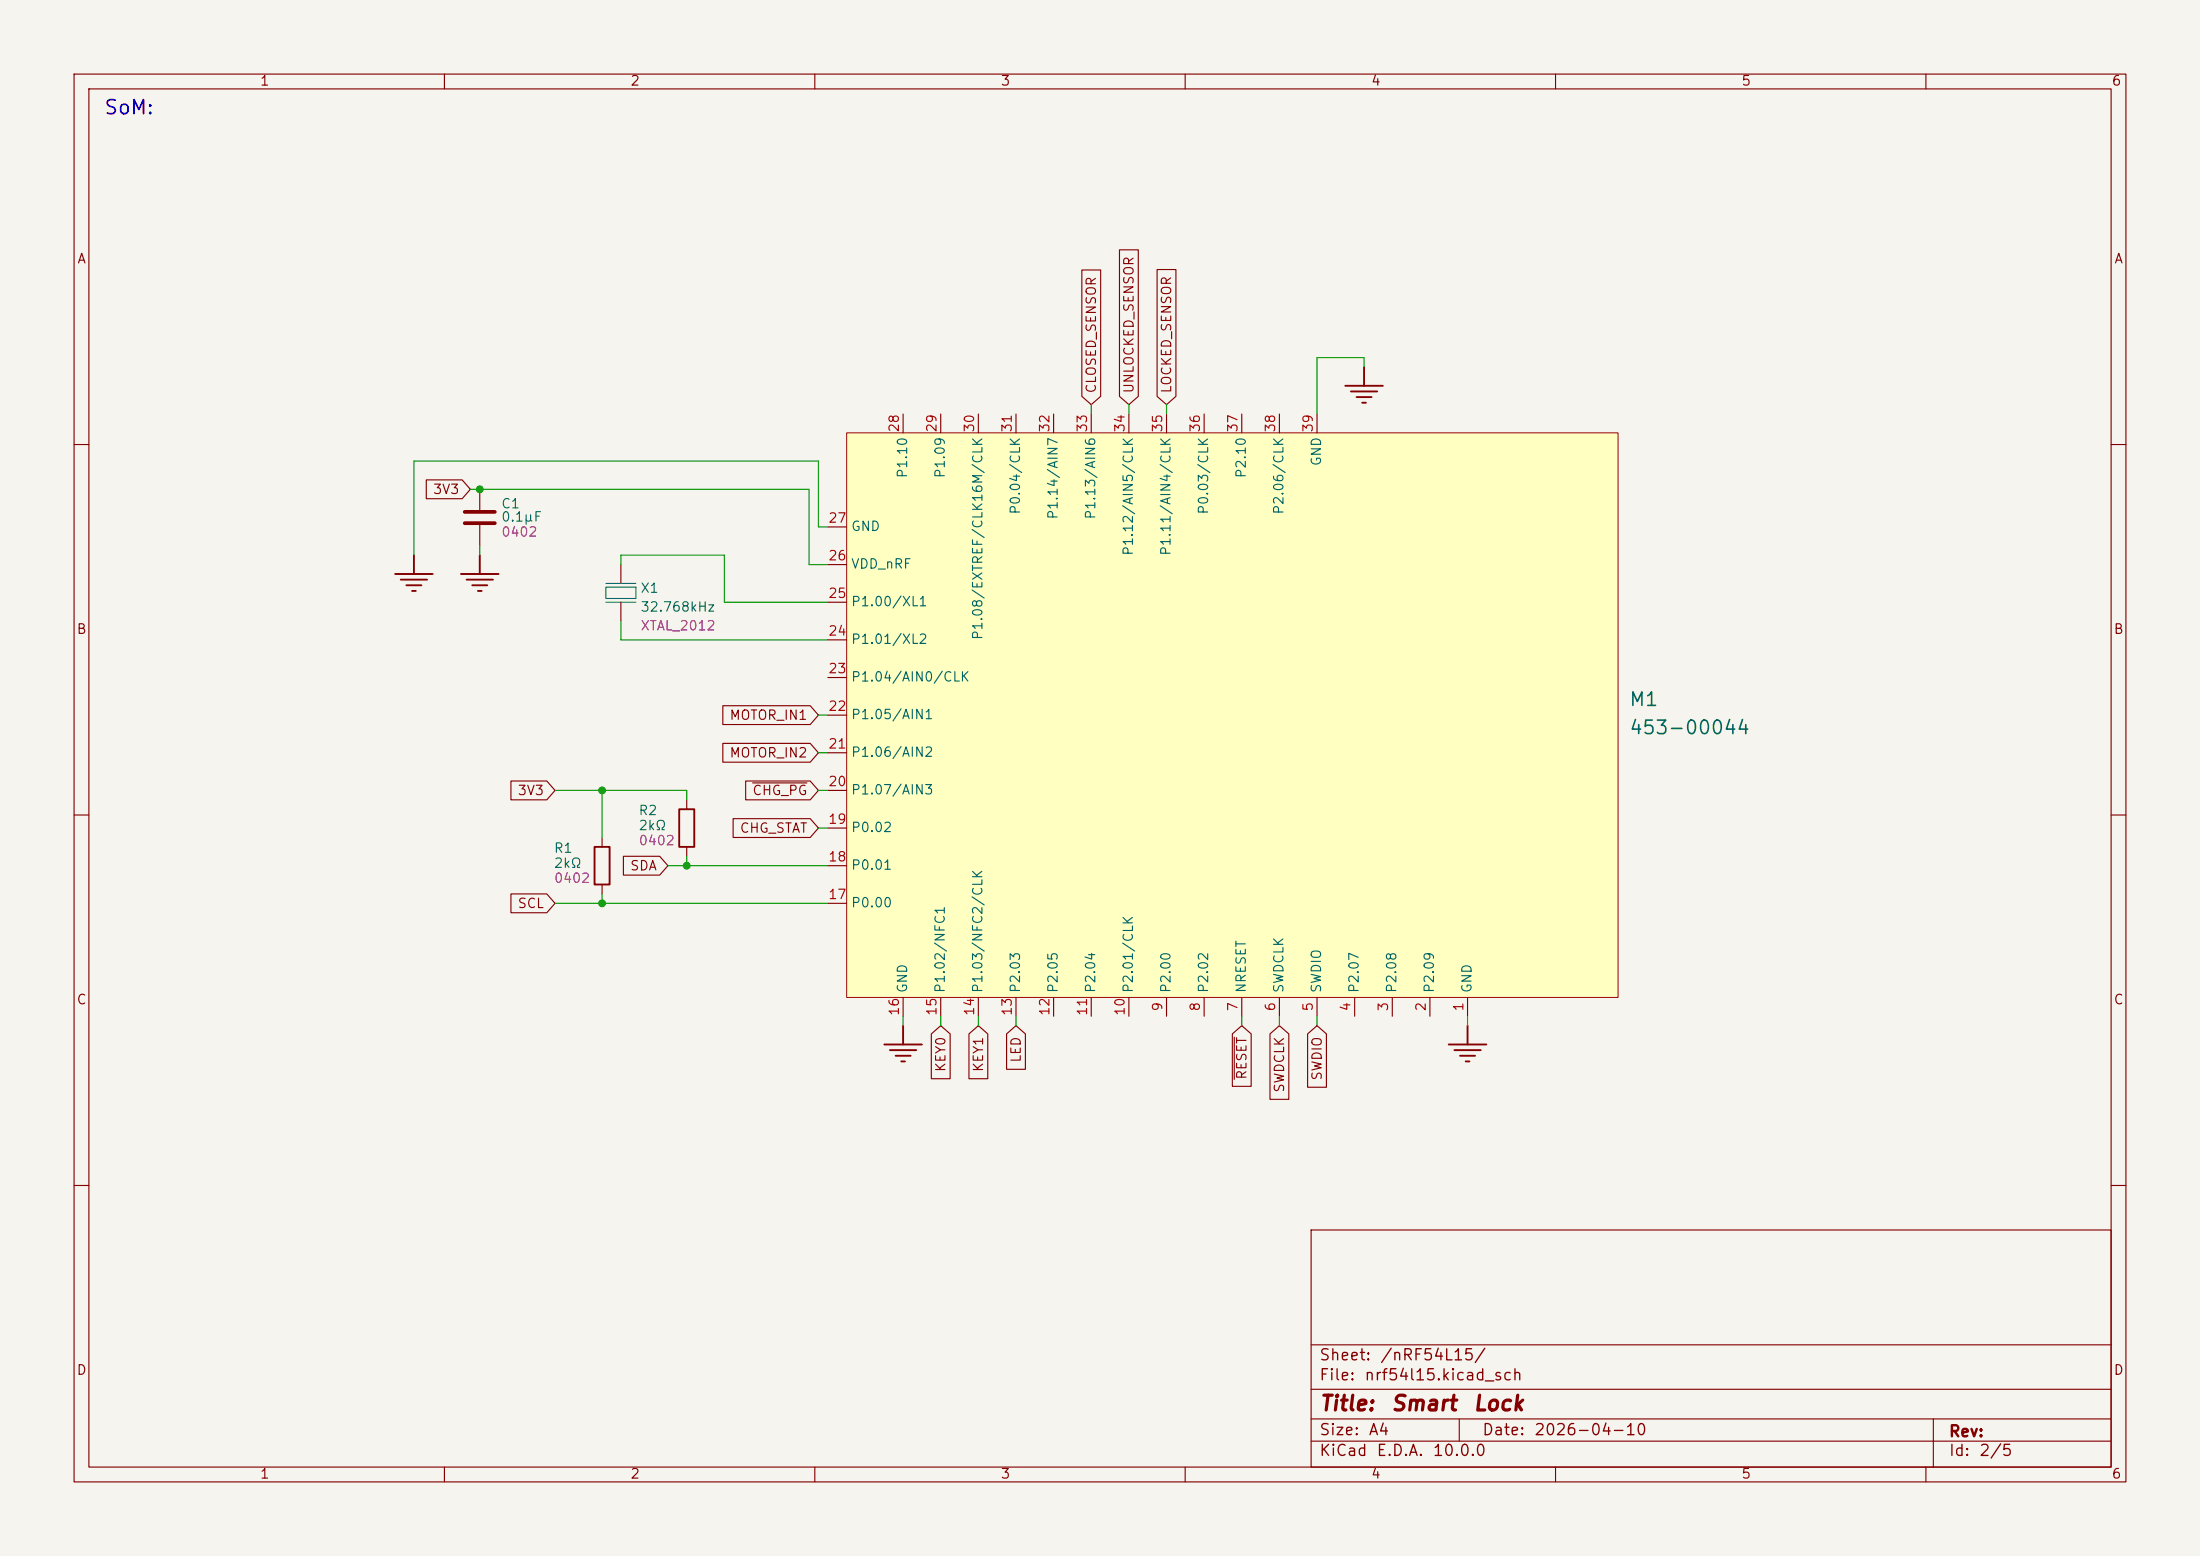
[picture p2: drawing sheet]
(kicad_sch
 (version 20260306)
 (generator "eeschema")
 (generator_version "10.0")
 (paper "A4")
 (title_block
  (title "Smart Lock")
  (date "2026-04-10"))
 (lib_symbols
  (symbol "AltiumLib:root_1_XTAL_2-pin_AltiumLib.DbLib"
   (pin_numbers (hide yes))
   (pin_names (hide yes)) (exclude_from_sim no) (in_bom yes) (on_board yes)
   (in_pos_files yes)
   (duplicate_pin_numbers_are_jumpers no)
   (property "Reference" "" (at 0 0 0) (show_name no) (do_not_autoplace no) (effects (font (size 1.27 1.27))))
   (property "Value" "" (at 0 0 0) (show_name no) (do_not_autoplace no) (effects (font (size 1.27 1.27))))
   (property "Footprint" "" (at 0 0 0) (show_name no) (do_not_autoplace no) (hide yes) (effects (font (size 1.27 1.27))))
   (property "Datasheet" "" (at 0 0 0) (show_name no) (do_not_autoplace no) (hide yes) (effects (font (size 1.27 1.27))))
   (property "Description" "XTAL SMD 2012, 32.768kHz, 9pF, ±20ppm" (at 0 0 0) (show_name no) (do_not_autoplace no) (hide yes) (effects (font (size 1.27 1.27))))
   (symbol "root_1_XTAL_2-pin_AltiumLib.DbLib_1_0"
    (polyline (pts (xy -2.032 -4.572) (xy 2.032 -4.572) (xy 2.032 -3.048) (xy -2.032 -3.048) (xy -2.032 -4.572)) (stroke (width 0) (type solid) (color 0 119 200 1)) (fill (type none)))
    (polyline (pts (xy 2.032 -2.54) (xy -2.032 -2.54)) (stroke (width 0) (type solid) (color 0 119 200 1)) (fill (type none)))
    (polyline (pts (xy 2.032 -5.08) (xy -2.032 -5.08)) (stroke (width 0) (type solid) (color 0 119 200 1)) (fill (type none)))
    (pin passive line (at 0 0 270) (length 2.54) (name "inp" (effects (font (size 1.27 1.27)))) (number "1" (effects (font (size 1.27 1.27)))))
    (pin passive line (at 0 -7.62 90) (length 2.54) (name "out" (effects (font (size 1.27 1.27)))) (number "2" (effects (font (size 1.27 1.27))))))
   (embedded_fonts no))
  (symbol "Device:C"
   (pin_numbers (hide yes))
   (pin_names
    (offset 0.254)) (exclude_from_sim no) (in_bom yes) (on_board yes)
   (in_pos_files yes)
   (duplicate_pin_numbers_are_jumpers no)
   (property "Reference" "C" (at 0.635 2.54 0) (show_name no) (do_not_autoplace no) (effects (font (size 1.27 1.27)) (justify left)))
   (property "Value" "C" (at 0.635 -2.54 0) (show_name no) (do_not_autoplace no) (effects (font (size 1.27 1.27)) (justify left)))
   (property "Footprint" "" (at 0.9652 -3.81 0) (show_name no) (do_not_autoplace no) (hide yes) (effects (font (size 1.27 1.27))))
   (property "Datasheet" "" (at 0 0 0) (show_name no) (do_not_autoplace no) (hide yes) (effects (font (size 1.27 1.27))))
   (property "Description" "Unpolarized capacitor" (at 0 0 0) (show_name no) (do_not_autoplace no) (hide yes) (effects (font (size 1.27 1.27))))
   (symbol "C_0_1"
    (polyline (pts (xy -2.032 0.762) (xy 2.032 0.762)) (stroke (width 0.508) (type default)) (fill (type none)))
    (polyline (pts (xy -2.032 -0.762) (xy 2.032 -0.762)) (stroke (width 0.508) (type default)) (fill (type none))))
   (symbol "C_1_1"
    (pin passive line (at 0 3.81 270) (length 2.794) (name "" (effects (font (size 1.27 1.27)))) (number "1" (effects (font (size 1.27 1.27)))))
    (pin passive line (at 0 -3.81 90) (length 2.794) (name "" (effects (font (size 1.27 1.27)))) (number "2" (effects (font (size 1.27 1.27))))))
   (embedded_fonts no))
  (symbol "Device:R"
   (pin_numbers (hide yes))
   (pin_names
    (offset 0)) (exclude_from_sim no) (in_bom yes) (on_board yes)
   (in_pos_files yes)
   (duplicate_pin_numbers_are_jumpers no)
   (property "Reference" "R" (at 2.032 0 90) (show_name no) (do_not_autoplace no) (effects (font (size 1.27 1.27))))
   (property "Value" "R" (at 0 0 90) (show_name no) (do_not_autoplace no) (effects (font (size 1.27 1.27))))
   (property "Footprint" "" (at -1.778 0 90) (show_name no) (do_not_autoplace no) (hide yes) (effects (font (size 1.27 1.27))))
   (property "Datasheet" "" (at 0 0 0) (show_name no) (do_not_autoplace no) (hide yes) (effects (font (size 1.27 1.27))))
   (property "Description" "Resistor" (at 0 0 0) (show_name no) (do_not_autoplace no) (hide yes) (effects (font (size 1.27 1.27))))
   (symbol "R_0_1"
    (rectangle (start -1.016 -2.54) (end 1.016 2.54) (stroke (width 0.254) (type default)) (fill (type none))))
   (symbol "R_1_1"
    (pin passive line (at 0 3.81 270) (length 1.27) (name "" (effects (font (size 1.27 1.27)))) (number "1" (effects (font (size 1.27 1.27)))))
    (pin passive line (at 0 -3.81 90) (length 1.27) (name "" (effects (font (size 1.27 1.27)))) (number "2" (effects (font (size 1.27 1.27))))))
   (embedded_fonts no))
  (symbol "smart-lock-altium-import:GND_POWER_GROUND"
   (power global) (exclude_from_sim no) (in_bom yes) (on_board yes)
   (in_pos_files yes)
   (duplicate_pin_numbers_are_jumpers no)
   (property "Reference" "#PWR" (at 0 0 0) (show_name no) (do_not_autoplace no) (hide yes) (effects (font (size 1.27 1.27))))
   (property "Value" "GND" (at 0 -6.35 0) (show_name no) (do_not_autoplace no) (effects (font (size 1.27 1.27))))
   (property "Footprint" "" (at 0 0 0) (show_name no) (do_not_autoplace no) (hide yes) (effects (font (size 1.27 1.27))))
   (property "Datasheet" "" (at 0 0 0) (show_name no) (do_not_autoplace no) (hide yes) (effects (font (size 1.27 1.27))))
   (property "Description" "Power symbol creates a global label with name 'GND'" (at 0 0 0) (show_name no) (do_not_autoplace no) (hide yes) (effects (font (size 1.27 1.27))))
   (symbol "GND_POWER_GROUND_0_0"
    (polyline (pts (xy -2.54 -2.54) (xy 2.54 -2.54)) (stroke (width 0.254) (type solid)) (fill (type none)))
    (polyline (pts (xy -1.778 -3.302) (xy 1.778 -3.302)) (stroke (width 0.254) (type solid)) (fill (type none)))
    (polyline (pts (xy -1.016 -4.064) (xy 1.016 -4.064)) (stroke (width 0.254) (type solid)) (fill (type none)))
    (polyline (pts (xy -0.254 -4.826) (xy 0.254 -4.826)) (stroke (width 0.254) (type solid)) (fill (type none)))
    (polyline (pts (xy 0 0) (xy 0 -2.54)) (stroke (width 0.254) (type solid)) (fill (type none)))
    (pin power_in line (at 0 0 0) (length 0) (hide yes) (name "GND" (effects (font (size 1.27 1.27)))) (number "" (effects (font (size 1.27 1.27))))))
   (embedded_fonts no))
  (symbol "smart-lock:453-00044" (exclude_from_sim no) (in_bom yes) (on_board yes)
   (in_pos_files yes)
   (duplicate_pin_numbers_are_jumpers no)
   (property "Reference" "M" (at -1.27 1.27 0) (show_name no) (do_not_autoplace no) (effects (font (size 1.8288 1.8288)) (justify left bottom)))
   (property "Value" "453-00044" (at -1.27 -3.81 0) (show_name no) (do_not_autoplace no) (effects (font (size 1.8288 1.8288)) (justify left bottom)))
   (property "Footprint" "smart-lock:453-00044" (at 0 0 0) (show_name no) (do_not_autoplace no) (hide yes) (effects (font (size 1.27 1.27))))
   (property "Datasheet" "" (at 0 0 0) (show_name no) (do_not_autoplace no) (hide yes) (effects (font (size 1.27 1.27))))
   (property "Description" "" (at 0 0 0) (show_name no) (do_not_autoplace no) (hide yes) (effects (font (size 1.27 1.27))))
   (symbol "453-00044_1_0"
    (rectangle (start 0 76.2) (end 104.14 0) (stroke (width 0.0254) (type solid) (color 152 0 0 1)) (fill (type background)))
    (pin passive line (at 83.82 -2.54 90) (length 2.54) (name "GND" (effects (font (size 1.27 1.27)))) (number "1" (effects (font (size 1.27 1.27)))))
    (pin passive line (at 78.74 -2.54 90) (length 2.54) (name "P2.09" (effects (font (size 1.27 1.27)))) (number "2" (effects (font (size 1.27 1.27)))))
    (pin passive line (at 73.66 -2.54 90) (length 2.54) (name "P2.08" (effects (font (size 1.27 1.27)))) (number "3" (effects (font (size 1.27 1.27)))))
    (pin passive line (at 68.58 -2.54 90) (length 2.54) (name "P2.07" (effects (font (size 1.27 1.27)))) (number "4" (effects (font (size 1.27 1.27)))))
    (pin passive line (at 63.5 -2.54 90) (length 2.54) (name "SWDIO" (effects (font (size 1.27 1.27)))) (number "5" (effects (font (size 1.27 1.27)))))
    (pin passive line (at 58.42 -2.54 90) (length 2.54) (name "SWDCLK" (effects (font (size 1.27 1.27)))) (number "6" (effects (font (size 1.27 1.27)))))
    (pin passive line (at 53.34 -2.54 90) (length 2.54) (name "NRESET" (effects (font (size 1.27 1.27)))) (number "7" (effects (font (size 1.27 1.27)))))
    (pin passive line (at 48.26 -2.54 90) (length 2.54) (name "P2.02" (effects (font (size 1.27 1.27)))) (number "8" (effects (font (size 1.27 1.27)))))
    (pin passive line (at 43.18 -2.54 90) (length 2.54) (name "P2.00" (effects (font (size 1.27 1.27)))) (number "9" (effects (font (size 1.27 1.27)))))
    (pin passive line (at 38.1 -2.54 90) (length 2.54) (name "P2.01/CLK" (effects (font (size 1.27 1.27)))) (number "10" (effects (font (size 1.27 1.27)))))
    (pin passive line (at 33.02 -2.54 90) (length 2.54) (name "P2.04" (effects (font (size 1.27 1.27)))) (number "11" (effects (font (size 1.27 1.27)))))
    (pin passive line (at 27.94 -2.54 90) (length 2.54) (name "P2.05" (effects (font (size 1.27 1.27)))) (number "12" (effects (font (size 1.27 1.27)))))
    (pin passive line (at 22.86 -2.54 90) (length 2.54) (name "P2.03" (effects (font (size 1.27 1.27)))) (number "13" (effects (font (size 1.27 1.27)))))
    (pin passive line (at 17.78 -2.54 90) (length 2.54) (name "P1.03/NFC2/CLK" (effects (font (size 1.27 1.27)))) (number "14" (effects (font (size 1.27 1.27)))))
    (pin passive line (at 12.7 -2.54 90) (length 2.54) (name "P1.02/NFC1" (effects (font (size 1.27 1.27)))) (number "15" (effects (font (size 1.27 1.27)))))
    (pin passive line (at 7.62 -2.54 90) (length 2.54) (name "GND" (effects (font (size 1.27 1.27)))) (number "16" (effects (font (size 1.27 1.27)))))
    (pin passive line (at -2.54 12.7 0) (length 2.54) (name "P0.00" (effects (font (size 1.27 1.27)))) (number "17" (effects (font (size 1.27 1.27)))))
    (pin passive line (at -2.54 17.78 0) (length 2.54) (name "P0.01" (effects (font (size 1.27 1.27)))) (number "18" (effects (font (size 1.27 1.27)))))
    (pin passive line (at -2.54 22.86 0) (length 2.54) (name "P0.02" (effects (font (size 1.27 1.27)))) (number "19" (effects (font (size 1.27 1.27)))))
    (pin passive line (at -2.54 27.94 0) (length 2.54) (name "P1.07/AIN3" (effects (font (size 1.27 1.27)))) (number "20" (effects (font (size 1.27 1.27)))))
    (pin passive line (at -2.54 33.02 0) (length 2.54) (name "P1.06/AIN2" (effects (font (size 1.27 1.27)))) (number "21" (effects (font (size 1.27 1.27)))))
    (pin passive line (at -2.54 38.1 0) (length 2.54) (name "P1.05/AIN1" (effects (font (size 1.27 1.27)))) (number "22" (effects (font (size 1.27 1.27)))))
    (pin passive line (at -2.54 43.18 0) (length 2.54) (name "P1.04/AIN0/CLK" (effects (font (size 1.27 1.27)))) (number "23" (effects (font (size 1.27 1.27)))))
    (pin passive line (at -2.54 48.26 0) (length 2.54) (name "P1.01/XL2" (effects (font (size 1.27 1.27)))) (number "24" (effects (font (size 1.27 1.27)))))
    (pin passive line (at -2.54 53.34 0) (length 2.54) (name "P1.00/XL1" (effects (font (size 1.27 1.27)))) (number "25" (effects (font (size 1.27 1.27)))))
    (pin passive line (at -2.54 58.42 0) (length 2.54) (name "VDD_nRF" (effects (font (size 1.27 1.27)))) (number "26" (effects (font (size 1.27 1.27)))))
    (pin passive line (at -2.54 63.5 0) (length 2.54) (name "GND" (effects (font (size 1.27 1.27)))) (number "27" (effects (font (size 1.27 1.27)))))
    (pin passive line (at 7.62 78.74 270) (length 2.54) (name "P1.10" (effects (font (size 1.27 1.27)))) (number "28" (effects (font (size 1.27 1.27)))))
    (pin passive line (at 12.7 78.74 270) (length 2.54) (name "P1.09" (effects (font (size 1.27 1.27)))) (number "29" (effects (font (size 1.27 1.27)))))
    (pin passive line (at 17.78 78.74 270) (length 2.54) (name "P1.08/EXTREF/CLK16M/CLK" (effects (font (size 1.27 1.27)))) (number "30" (effects (font (size 1.27 1.27)))))
    (pin passive line (at 22.86 78.74 270) (length 2.54) (name "P0.04/CLK" (effects (font (size 1.27 1.27)))) (number "31" (effects (font (size 1.27 1.27)))))
    (pin passive line (at 27.94 78.74 270) (length 2.54) (name "P1.14/AIN7" (effects (font (size 1.27 1.27)))) (number "32" (effects (font (size 1.27 1.27)))))
    (pin passive line (at 33.02 78.74 270) (length 2.54) (name "P1.13/AIN6" (effects (font (size 1.27 1.27)))) (number "33" (effects (font (size 1.27 1.27)))))
    (pin passive line (at 38.1 78.74 270) (length 2.54) (name "P1.12/AIN5/CLK" (effects (font (size 1.27 1.27)))) (number "34" (effects (font (size 1.27 1.27)))))
    (pin passive line (at 43.18 78.74 270) (length 2.54) (name "P1.11/AIN4/CLK" (effects (font (size 1.27 1.27)))) (number "35" (effects (font (size 1.27 1.27)))))
    (pin passive line (at 48.26 78.74 270) (length 2.54) (name "P0.03/CLK" (effects (font (size 1.27 1.27)))) (number "36" (effects (font (size 1.27 1.27)))))
    (pin passive line (at 53.34 78.74 270) (length 2.54) (name "P2.10" (effects (font (size 1.27 1.27)))) (number "37" (effects (font (size 1.27 1.27)))))
    (pin passive line (at 58.42 78.74 270) (length 2.54) (name "P2.06/CLK" (effects (font (size 1.27 1.27)))) (number "38" (effects (font (size 1.27 1.27)))))
    (pin passive line (at 63.5 78.74 270) (length 2.54) (name "GND" (effects (font (size 1.27 1.27)))) (number "39" (effects (font (size 1.27 1.27))))))
   (embedded_fonts no)))
 (text "SoM:"
  (exclude_from_sim no)
  (at 17.272 14.986 0)
  (effects (font (size 1.905 1.905))))
 (junction
  (at 81.28 106.68)
  (diameter 0)
  (color 0 0 0 0))
 (junction
  (at 64.77 66.04)
  (diameter 0)
  (color 0 0 0 0))
 (junction
  (at 92.71 116.84)
  (diameter 0)
  (color 0 0 0 0))
 (junction
  (at 81.28 121.92)
  (diameter 0)
  (color 0 0 0 0))
 (wire
  (pts (xy 109.22 76.2) (xy 111.76 76.2))
  (stroke (width 0) (type default)))
 (wire
  (pts (xy 63.5 66.04) (xy 64.77 66.04))
  (stroke (width 0) (type default)))
 (wire
  (pts (xy 177.8 137.16) (xy 177.8 138.43))
  (stroke (width 0) (type default)))
 (wire
  (pts (xy 109.22 66.04) (xy 109.22 76.2))
  (stroke (width 0) (type default)))
 (wire
  (pts (xy 111.76 86.36) (xy 83.82 86.36))
  (stroke (width 0) (type default)))
 (wire
  (pts (xy 147.32 54.61) (xy 147.32 55.88))
  (stroke (width 0) (type default)))
 (wire
  (pts (xy 92.71 115.57) (xy 92.71 116.84))
  (stroke (width 0) (type default)))
 (wire
  (pts (xy 157.48 54.61) (xy 157.48 55.88))
  (stroke (width 0) (type default)))
 (wire
  (pts (xy 81.28 106.68) (xy 81.28 113.03))
  (stroke (width 0) (type default)))
 (wire
  (pts (xy 83.82 74.93) (xy 83.82 76.2))
  (stroke (width 0) (type default)))
 (wire
  (pts (xy 110.49 101.6) (xy 111.76 101.6))
  (stroke (width 0) (type default)))
 (wire
  (pts (xy 184.15 48.26) (xy 184.15 49.53))
  (stroke (width 0) (type default)))
 (wire
  (pts (xy 137.16 138.43) (xy 137.16 137.16))
  (stroke (width 0) (type default)))
 (wire
  (pts (xy 110.49 96.52) (xy 111.76 96.52))
  (stroke (width 0) (type default)))
 (wire
  (pts (xy 74.93 121.92) (xy 81.28 121.92))
  (stroke (width 0) (type default)))
 (wire
  (pts (xy 90.17 116.84) (xy 92.71 116.84))
  (stroke (width 0) (type default)))
 (wire
  (pts (xy 110.49 106.68) (xy 111.76 106.68))
  (stroke (width 0) (type default)))
 (wire
  (pts (xy 172.72 137.16) (xy 172.72 138.43))
  (stroke (width 0) (type default)))
 (wire
  (pts (xy 127 137.16) (xy 127 138.43))
  (stroke (width 0) (type default)))
 (wire
  (pts (xy 74.93 106.68) (xy 81.28 106.68))
  (stroke (width 0) (type default)))
 (wire
  (pts (xy 121.92 137.16) (xy 121.92 138.43))
  (stroke (width 0) (type default)))
 (wire
  (pts (xy 81.28 106.68) (xy 92.71 106.68))
  (stroke (width 0) (type default)))
 (wire
  (pts (xy 92.71 107.95) (xy 92.71 106.68))
  (stroke (width 0) (type default)))
 (wire
  (pts (xy 97.79 74.93) (xy 97.79 81.28))
  (stroke (width 0) (type default)))
 (wire
  (pts (xy 81.28 120.65) (xy 81.28 121.92))
  (stroke (width 0) (type default)))
 (wire
  (pts (xy 111.76 71.12) (xy 110.49 71.12))
  (stroke (width 0) (type default)))
 (wire
  (pts (xy 83.82 86.36) (xy 83.82 83.82))
  (stroke (width 0) (type default)))
 (wire
  (pts (xy 132.08 137.16) (xy 132.08 138.43))
  (stroke (width 0) (type default)))
 (wire
  (pts (xy 177.8 48.26) (xy 184.15 48.26))
  (stroke (width 0) (type default)))
 (wire
  (pts (xy 177.8 55.88) (xy 177.8 48.26))
  (stroke (width 0) (type default)))
 (wire
  (pts (xy 81.28 121.92) (xy 111.76 121.92))
  (stroke (width 0) (type default)))
 (wire
  (pts (xy 97.79 74.93) (xy 83.82 74.93))
  (stroke (width 0) (type default)))
 (wire
  (pts (xy 64.77 66.04) (xy 109.22 66.04))
  (stroke (width 0) (type default)))
 (wire
  (pts (xy 110.49 71.12) (xy 110.49 62.23))
  (stroke (width 0) (type default)))
 (wire
  (pts (xy 110.49 62.23) (xy 55.88 62.23))
  (stroke (width 0) (type default)))
 (wire
  (pts (xy 64.77 73.66) (xy 64.77 74.93))
  (stroke (width 0) (type default)))
 (wire
  (pts (xy 55.88 62.23) (xy 55.88 74.93))
  (stroke (width 0) (type default)))
 (wire
  (pts (xy 97.79 81.28) (xy 111.76 81.28))
  (stroke (width 0) (type default)))
 (wire
  (pts (xy 198.12 137.16) (xy 198.12 138.43))
  (stroke (width 0) (type default)))
 (wire
  (pts (xy 152.4 54.61) (xy 152.4 55.88))
  (stroke (width 0) (type default)))
 (wire
  (pts (xy 92.71 116.84) (xy 111.76 116.84))
  (stroke (width 0) (type default)))
 (wire
  (pts (xy 110.49 111.76) (xy 111.76 111.76))
  (stroke (width 0) (type default)))
 (wire
  (pts (xy 167.64 137.16) (xy 167.64 138.43))
  (stroke (width 0) (type default)))
 (global_label "KEY0"
  (shape input)
  (at 127 138.43 270)
  (fields_autoplaced yes)
  (effects (font (size 1.27 1.27)) (justify right))
  (property "Intersheetrefs" "${INTERSHEET_REFS}" (at 127 146.1323 90) (hide yes) (show_name no) (do_not_autoplace no) (effects (font (size 1.27 1.27)) (justify right))))
 (global_label "~{CHG_PG}"
  (shape input)
  (at 110.49 106.68 180)
  (fields_autoplaced yes)
  (effects (font (size 1.27 1.27)) (justify right))
  (property "Intersheetrefs" "${INTERSHEET_REFS}" (at 100.1267 106.68 0) (hide yes) (show_name no) (do_not_autoplace no) (effects (font (size 1.27 1.27)) (justify right))))
 (global_label "UNLOCKED_SENSOR"
  (shape input)
  (at 152.4 54.61 90)
  (fields_autoplaced yes)
  (effects (font (size 1.27 1.27)) (justify left))
  (property "Intersheetrefs" "${INTERSHEET_REFS}" (at 152.4 33.1796 90) (hide yes) (show_name no) (do_not_autoplace no) (effects (font (size 1.27 1.27)) (justify left))))
 (global_label "KEY1"
  (shape input)
  (at 132.08 138.43 270)
  (fields_autoplaced yes)
  (effects (font (size 1.27 1.27)) (justify right))
  (property "Intersheetrefs" "${INTERSHEET_REFS}" (at 132.08 146.1323 90) (hide yes) (show_name no) (do_not_autoplace no) (effects (font (size 1.27 1.27)) (justify right))))
 (global_label "3V3"
  (shape input)
  (at 63.5 66.04 180)
  (fields_autoplaced yes)
  (effects (font (size 1.27 1.27)) (justify right))
  (property "Intersheetrefs" "${INTERSHEET_REFS}" (at 57.0072 66.04 0) (hide yes) (show_name no) (do_not_autoplace no) (effects (font (size 1.27 1.27)) (justify right))))
 (global_label "SWDIO"
  (shape input)
  (at 177.8 138.43 270)
  (fields_autoplaced yes)
  (effects (font (size 1.27 1.27)) (justify right))
  (property "Intersheetrefs" "${INTERSHEET_REFS}" (at 177.8 147.2814 90) (hide yes) (show_name no) (do_not_autoplace no) (effects (font (size 1.27 1.27)) (justify right))))
 (global_label "CHG_STAT"
  (shape input)
  (at 110.49 111.76 180)
  (fields_autoplaced yes)
  (effects (font (size 1.27 1.27)) (justify right))
  (property "Intersheetrefs" "${INTERSHEET_REFS}" (at 98.4334 111.76 0) (hide yes) (show_name no) (do_not_autoplace no) (effects (font (size 1.27 1.27)) (justify right))))
 (global_label "MOTOR_IN2"
  (shape input)
  (at 110.49 101.6 180)
  (fields_autoplaced yes)
  (effects (font (size 1.27 1.27)) (justify right))
  (property "Intersheetrefs" "${INTERSHEET_REFS}" (at 97.0424 101.6 0) (hide yes) (show_name no) (do_not_autoplace no) (effects (font (size 1.27 1.27)) (justify right))))
 (global_label "LOCKED_SENSOR"
  (shape input)
  (at 157.48 54.61 90)
  (fields_autoplaced yes)
  (effects (font (size 1.27 1.27)) (justify left))
  (property "Intersheetrefs" "${INTERSHEET_REFS}" (at 157.48 35.8406 90) (hide yes) (show_name no) (do_not_autoplace no) (effects (font (size 1.27 1.27)) (justify left))))
 (global_label "MOTOR_IN1"
  (shape input)
  (at 110.49 96.52 180)
  (fields_autoplaced yes)
  (effects (font (size 1.27 1.27)) (justify right))
  (property "Intersheetrefs" "${INTERSHEET_REFS}" (at 97.0424 96.52 0) (hide yes) (show_name no) (do_not_autoplace no) (effects (font (size 1.27 1.27)) (justify right))))
 (global_label "CLOSED_SENSOR"
  (shape input)
  (at 147.32 54.61 90)
  (fields_autoplaced yes)
  (effects (font (size 1.27 1.27)) (justify left))
  (property "Intersheetrefs" "${INTERSHEET_REFS}" (at 147.32 35.9011 90) (hide yes) (show_name no) (do_not_autoplace no) (effects (font (size 1.27 1.27)) (justify left))))
 (global_label "SWDCLK"
  (shape input)
  (at 172.72 138.43 270)
  (fields_autoplaced yes)
  (effects (font (size 1.27 1.27)) (justify right))
  (property "Intersheetrefs" "${INTERSHEET_REFS}" (at 172.72 148.9142 90) (hide yes) (show_name no) (do_not_autoplace no) (effects (font (size 1.27 1.27)) (justify right))))
 (global_label "SCL"
  (shape input)
  (at 74.93 121.92 180)
  (fields_autoplaced yes)
  (effects (font (size 1.27 1.27)) (justify right))
  (property "Intersheetrefs" "${INTERSHEET_REFS}" (at 68.4372 121.92 0) (hide yes) (show_name no) (do_not_autoplace no) (effects (font (size 1.27 1.27)) (justify right))))
 (global_label "SDA"
  (shape input)
  (at 90.17 116.84 180)
  (fields_autoplaced yes)
  (effects (font (size 1.27 1.27)) (justify right))
  (property "Intersheetrefs" "${INTERSHEET_REFS}" (at 83.6167 116.84 0) (hide yes) (show_name no) (do_not_autoplace no) (effects (font (size 1.27 1.27)) (justify right))))
 (global_label "LED"
  (shape input)
  (at 137.16 138.43 270)
  (fields_autoplaced yes)
  (effects (font (size 1.27 1.27)) (justify right))
  (property "Intersheetrefs" "${INTERSHEET_REFS}" (at 137.16 144.8623 90) (hide yes) (show_name no) (do_not_autoplace no) (effects (font (size 1.27 1.27)) (justify right))))
 (global_label "3V3"
  (shape input)
  (at 74.93 106.68 180)
  (fields_autoplaced yes)
  (effects (font (size 1.27 1.27)) (justify right))
  (property "Intersheetrefs" "${INTERSHEET_REFS}" (at 68.4372 106.68 0) (hide yes) (show_name no) (do_not_autoplace no) (effects (font (size 1.27 1.27)) (justify right))))
 (global_label "~{RESET}"
  (shape input)
  (at 167.64 138.43 270)
  (fields_autoplaced yes)
  (effects (font (size 1.27 1.27)) (justify right))
  (property "Intersheetrefs" "${INTERSHEET_REFS}" (at 167.64 147.1603 90) (hide yes) (show_name no) (do_not_autoplace no) (effects (font (size 1.27 1.27)) (justify right))))
 (symbol
  (lib_id "Device:R")
  (at 92.71 111.76 0)
  (unit 1)
  (body_style 1)
  (exclude_from_sim no)
  (in_bom yes)
  (on_board yes)
  (in_pos_files yes)
  (dnp no)
  (property "Reference" "R2" (at 86.106 109.474 0) (show_name no) (do_not_autoplace no) (effects (font (size 1.27 1.27)) (justify left)))
  (property "Value" "2kΩ" (at 86.106 111.506 0) (show_name no) (do_not_autoplace no) (effects (font (size 1.27 1.27)) (justify left)))
  (property "Footprint" "Resistor_SMD:R_0402_1005Metric" (at 90.932 111.76 90) (hide yes) (show_name no) (do_not_autoplace no) (effects (font (size 1.27 1.27))))
  (property "Datasheet" "https://yageogroup.com/component-documentation/download/specsheet/RC0402FR-072KL" (at 92.71 111.76 0) (hide yes) (show_name no) (do_not_autoplace no) (effects (font (size 1.27 1.27))))
  (property "Description" "Resistor" (at 92.71 111.76 0) (hide yes) (show_name no) (do_not_autoplace no) (effects (font (size 1.27 1.27))))
  (property "Footprint DOC" "0402" (at 88.646 113.538 0) (show_name no) (do_not_autoplace no) (effects (font (size 1.27 1.27))))
  (property "MANUFACTURER" "YAGEO" (at 92.71 111.76 0) (hide yes) (show_name no) (do_not_autoplace no) (effects (font (size 1.27 1.27))))
  (property "MANUFACTURER PART NUMBER" "RC0402FR-072KL" (at 92.71 111.76 0) (hide yes) (show_name no) (do_not_autoplace no) (effects (font (size 1.27 1.27))))
  (pin "1")
  (pin "2"))
 (symbol
  (lib_id "smart-lock:453-00044")
  (at 114.3 134.62 0)
  (unit 1)
  (body_style 1)
  (exclude_from_sim no)
  (in_bom yes)
  (on_board yes)
  (in_pos_files yes)
  (dnp no)
  (fields_autoplaced yes)
  (property "Reference" "M1" (at 219.71 94.6149 0) (show_name no) (do_not_autoplace no) (effects (font (size 1.8288 1.8288)) (justify left)))
  (property "Value" "453-00044" (at 219.71 98.4249 0) (show_name no) (do_not_autoplace no) (effects (font (size 1.8288 1.8288)) (justify left)))
  (property "Footprint" "smart-lock:453-00044" (at 114.3 134.62 0) (hide yes) (show_name no) (do_not_autoplace no) (effects (font (size 1.27 1.27))))
  (property "Datasheet" "https://www.ezurio.com/documentation/datasheet-bl54l10-and-bl54l15-series" (at 114.3 134.62 0) (hide yes) (show_name no) (do_not_autoplace no) (effects (font (size 1.27 1.27))))
  (property "Description" "" (at 114.3 134.62 0) (hide yes) (show_name no) (do_not_autoplace no) (effects (font (size 1.27 1.27))))
  (property "MANUFACTURER" "Ezurio" (at 114.3 134.62 0) (hide yes) (show_name no) (do_not_autoplace no) (effects (font (size 1.27 1.27))))
  (property "MANUFACTURER PART NUMBER" "453-00044R" (at 114.3 134.62 0) (hide yes) (show_name no) (do_not_autoplace no) (effects (font (size 1.27 1.27))))
  (pin "15")
  (pin "18")
  (pin "7")
  (pin "21")
  (pin "24")
  (pin "23")
  (pin "29")
  (pin "31")
  (pin "25")
  (pin "22")
  (pin "3")
  (pin "8")
  (pin "1")
  (pin "17")
  (pin "2")
  (pin "5")
  (pin "6")
  (pin "4")
  (pin "13")
  (pin "10")
  (pin "11")
  (pin "9")
  (pin "12")
  (pin "14")
  (pin "16")
  (pin "19")
  (pin "20")
  (pin "26")
  (pin "27")
  (pin "28")
  (pin "30")
  (pin "35")
  (pin "34")
  (pin "36")
  (pin "39")
  (pin "38")
  (pin "37")
  (pin "32")
  (pin "33"))
 (symbol
  (lib_id "smart-lock-altium-import:GND_POWER_GROUND")
  (at 198.12 138.43 0)
  (unit 1)
  (body_style 1)
  (exclude_from_sim no)
  (in_bom yes)
  (on_board yes)
  (in_pos_files yes)
  (dnp no)
  (property "Reference" "#PWR05" (at 198.12 138.43 0) (hide yes) (show_name no) (do_not_autoplace no) (effects (font (size 1.27 1.27))))
  (property "Value" "GND" (at 198.12 144.78 0) (hide yes) (show_name no) (do_not_autoplace no) (effects (font (size 1.27 1.27))))
  (property "Footprint" "" (at 198.12 138.43 0) (show_name no) (do_not_autoplace no) (effects (font (size 1.27 1.27))))
  (property "Datasheet" "" (at 198.12 138.43 0) (show_name no) (do_not_autoplace no) (effects (font (size 1.27 1.27))))
  (property "Description" "" (at 198.12 138.43 0) (show_name no) (do_not_autoplace no) (effects (font (size 1.27 1.27))))
  (pin ""))
 (symbol
  (lib_id "Device:R")
  (at 81.28 116.84 0)
  (unit 1)
  (body_style 1)
  (exclude_from_sim no)
  (in_bom yes)
  (on_board yes)
  (in_pos_files yes)
  (dnp no)
  (property "Reference" "R1" (at 74.676 114.554 0) (show_name no) (do_not_autoplace no) (effects (font (size 1.27 1.27)) (justify left)))
  (property "Value" "2kΩ" (at 74.676 116.586 0) (show_name no) (do_not_autoplace no) (effects (font (size 1.27 1.27)) (justify left)))
  (property "Footprint" "Resistor_SMD:R_0402_1005Metric" (at 79.502 116.84 90) (hide yes) (show_name no) (do_not_autoplace no) (effects (font (size 1.27 1.27))))
  (property "Datasheet" "https://yageogroup.com/component-documentation/download/specsheet/RC0402FR-072KL" (at 81.28 116.84 0) (hide yes) (show_name no) (do_not_autoplace no) (effects (font (size 1.27 1.27))))
  (property "Description" "Resistor" (at 81.28 116.84 0) (hide yes) (show_name no) (do_not_autoplace no) (effects (font (size 1.27 1.27))))
  (property "Footprint DOC" "0402" (at 77.216 118.618 0) (show_name no) (do_not_autoplace no) (effects (font (size 1.27 1.27))))
  (property "MANUFACTURER" "YAGEO" (at 81.28 116.84 0) (hide yes) (show_name no) (do_not_autoplace no) (effects (font (size 1.27 1.27))))
  (property "MANUFACTURER PART NUMBER" "RC0402FR-072KL" (at 81.28 116.84 0) (hide yes) (show_name no) (do_not_autoplace no) (effects (font (size 1.27 1.27))))
  (pin "1")
  (pin "2"))
 (symbol
  (lib_id "smart-lock-altium-import:GND_POWER_GROUND")
  (at 55.88 74.93 0)
  (unit 1)
  (body_style 1)
  (exclude_from_sim no)
  (in_bom yes)
  (on_board yes)
  (in_pos_files yes)
  (dnp no)
  (property "Reference" "#PWR01" (at 55.88 74.93 0) (hide yes) (show_name no) (do_not_autoplace no) (effects (font (size 1.27 1.27))))
  (property "Value" "GND" (at 55.88 81.28 0) (hide yes) (show_name no) (do_not_autoplace no) (effects (font (size 1.27 1.27))))
  (property "Footprint" "" (at 55.88 74.93 0) (show_name no) (do_not_autoplace no) (effects (font (size 1.27 1.27))))
  (property "Datasheet" "" (at 55.88 74.93 0) (show_name no) (do_not_autoplace no) (effects (font (size 1.27 1.27))))
  (property "Description" "" (at 55.88 74.93 0) (show_name no) (do_not_autoplace no) (effects (font (size 1.27 1.27))))
  (pin ""))
 (symbol
  (lib_id "AltiumLib:root_1_XTAL_2-pin_AltiumLib.DbLib")
  (at 83.82 83.82 180)
  (unit 1)
  (body_style 1)
  (exclude_from_sim no)
  (in_bom yes)
  (on_board yes)
  (in_pos_files yes)
  (dnp no)
  (property "Reference" "X1" (at 86.36 78.74 0) (show_name no) (do_not_autoplace no) (effects (font (size 1.27 1.27)) (justify right bottom)))
  (property "Value" "32.768kHz" (at 86.36 81.28 0) (show_name no) (do_not_autoplace no) (effects (font (size 1.27 1.27)) (justify right bottom)))
  (property "Footprint" "smart-lock:XTAL_2012" (at 83.82 83.82 0) (hide yes) (show_name no) (do_not_autoplace no) (effects (font (size 1.27 1.27))))
  (property "Datasheet" "http://www.txccrystal.com/images/pdf/9ht11.pdf" (at 83.82 83.82 0) (hide yes) (show_name no) (do_not_autoplace no) (effects (font (size 1.27 1.27))))
  (property "Description" "XTAL SMD 2012, 32.768kHz, 9pF, ±20ppm" (at 83.82 83.82 0) (hide yes) (show_name no) (do_not_autoplace no) (effects (font (size 1.27 1.27))))
  (property "MANUFACTURER" "TXC Corporation" (at 81.534 75.692 0) (hide yes) (show_name no) (do_not_autoplace no) (effects (font (size 1.27 1.27)) (justify right bottom)))
  (property "MANUFACTURER PART NUMBER" "9HT11-32.768KDZC-T" (at 81.534 75.692 0) (hide yes) (show_name no) (do_not_autoplace no) (effects (font (size 1.27 1.27)) (justify right bottom)))
  (property "Footprint DOC" "XTAL_2012" (at 86.36 83.82 0) (show_name no) (do_not_autoplace no) (effects (font (size 1.27 1.27)) (justify right bottom)))
  (pin "2")
  (pin "1"))
 (symbol
  (lib_id "smart-lock-altium-import:GND_POWER_GROUND")
  (at 64.77 74.93 0)
  (unit 1)
  (body_style 1)
  (exclude_from_sim no)
  (in_bom yes)
  (on_board yes)
  (in_pos_files yes)
  (dnp no)
  (property "Reference" "#PWR02" (at 64.77 74.93 0) (hide yes) (show_name no) (do_not_autoplace no) (effects (font (size 1.27 1.27))))
  (property "Value" "GND" (at 64.77 81.28 0) (hide yes) (show_name no) (do_not_autoplace no) (effects (font (size 1.27 1.27))))
  (property "Footprint" "" (at 64.77 74.93 0) (show_name no) (do_not_autoplace no) (effects (font (size 1.27 1.27))))
  (property "Datasheet" "" (at 64.77 74.93 0) (show_name no) (do_not_autoplace no) (effects (font (size 1.27 1.27))))
  (property "Description" "" (at 64.77 74.93 0) (show_name no) (do_not_autoplace no) (effects (font (size 1.27 1.27))))
  (pin ""))
 (symbol
  (lib_id "smart-lock-altium-import:GND_POWER_GROUND")
  (at 184.15 49.53 0)
  (unit 1)
  (body_style 1)
  (exclude_from_sim no)
  (in_bom yes)
  (on_board yes)
  (in_pos_files yes)
  (dnp no)
  (property "Reference" "#PWR04" (at 184.15 49.53 0) (hide yes) (show_name no) (do_not_autoplace no) (effects (font (size 1.27 1.27))))
  (property "Value" "GND" (at 184.15 55.88 0) (hide yes) (show_name no) (do_not_autoplace no) (effects (font (size 1.27 1.27))))
  (property "Footprint" "" (at 184.15 49.53 0) (show_name no) (do_not_autoplace no) (effects (font (size 1.27 1.27))))
  (property "Datasheet" "" (at 184.15 49.53 0) (show_name no) (do_not_autoplace no) (effects (font (size 1.27 1.27))))
  (property "Description" "" (at 184.15 49.53 0) (show_name no) (do_not_autoplace no) (effects (font (size 1.27 1.27))))
  (pin ""))
 (symbol
  (lib_id "Device:C")
  (at 64.77 69.85 0)
  (unit 1)
  (body_style 1)
  (exclude_from_sim no)
  (in_bom yes)
  (on_board yes)
  (in_pos_files yes)
  (dnp no)
  (property "Reference" "C1" (at 67.564 68.072 0) (show_name no) (do_not_autoplace no) (effects (font (size 1.27 1.27)) (justify left)))
  (property "Value" "0.1µF" (at 67.564 69.85 0) (show_name no) (do_not_autoplace no) (effects (font (size 1.27 1.27)) (justify left)))
  (property "Footprint" "Capacitor_SMD:C_0402_1005Metric" (at 65.7352 73.66 0) (hide yes) (show_name no) (do_not_autoplace no) (effects (font (size 1.27 1.27))))
  (property "Datasheet" "https://pim.murata.com/en-global/pim/details/?partNum=GRM155R71E104KE14%23" (at 64.77 69.85 0) (hide yes) (show_name no) (do_not_autoplace no) (effects (font (size 1.27 1.27))))
  (property "Description" "Unpolarized capacitor" (at 64.77 69.85 0) (hide yes) (show_name no) (do_not_autoplace no) (effects (font (size 1.27 1.27))))
  (property "Voltage" "25V" (at 64.77 69.85 0) (hide yes) (show_name no) (do_not_autoplace no) (effects (font (size 1.27 1.27))))
  (property "Footprint DOC" "0402" (at 70.104 71.882 0) (show_name no) (do_not_autoplace no) (effects (font (size 1.27 1.27))))
  (property "MANUFACTURER" "Murata" (at 64.77 69.85 0) (hide yes) (show_name no) (do_not_autoplace no) (effects (font (size 1.27 1.27))))
  (property "MANUFACTURER PART NUMBER" "GRM155R71E104KE14J" (at 64.77 69.85 0) (hide yes) (show_name no) (do_not_autoplace no) (effects (font (size 1.27 1.27))))
  (pin "1")
  (pin "2"))
 (symbol
  (lib_id "smart-lock-altium-import:GND_POWER_GROUND")
  (at 121.92 138.43 0)
  (unit 1)
  (body_style 1)
  (exclude_from_sim no)
  (in_bom yes)
  (on_board yes)
  (in_pos_files yes)
  (dnp no)
  (property "Reference" "#PWR03" (at 121.92 138.43 0) (hide yes) (show_name no) (do_not_autoplace no) (effects (font (size 1.27 1.27))))
  (property "Value" "GND" (at 121.92 144.78 0) (hide yes) (show_name no) (do_not_autoplace no) (effects (font (size 1.27 1.27))))
  (property "Footprint" "" (at 121.92 138.43 0) (show_name no) (do_not_autoplace no) (effects (font (size 1.27 1.27))))
  (property "Datasheet" "" (at 121.92 138.43 0) (show_name no) (do_not_autoplace no) (effects (font (size 1.27 1.27))))
  (property "Description" "" (at 121.92 138.43 0) (show_name no) (do_not_autoplace no) (effects (font (size 1.27 1.27))))
  (pin "")))
